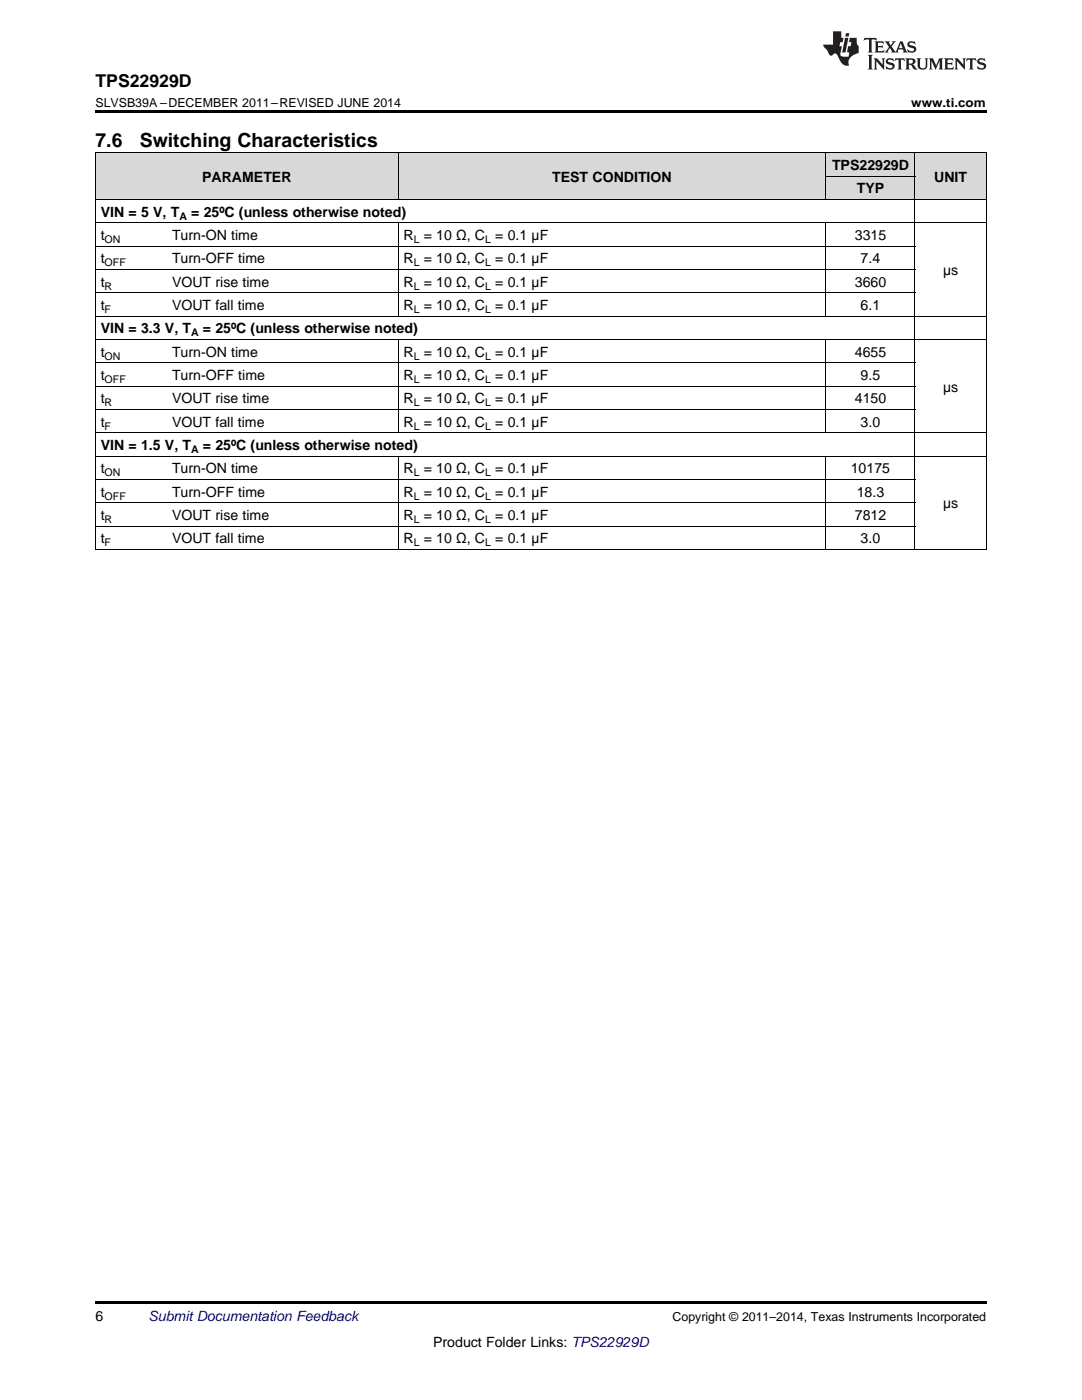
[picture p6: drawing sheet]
<svg xmlns="http://www.w3.org/2000/svg" width="216mm" height="279mm" viewBox="0 0 216 279" stroke-linecap="round" stroke-linejoin="round" font-family="sans-serif">
<g fill="#d8d8d8">
<path d="M19 30.6h14.3v9.3h-14.3z"/>
<path d="M33.3 30.6h46.2v9.3h-46.2z"/>
<path d="M79.5 30.6h85.3v9.3h-85.3z"/>
<path d="M164.8 35.2h17.8v4.7h-17.8z"/>
<path d="M182.6 30.6h14.2v9.3h-14.2z"/>
<path d="M164.8 30.6h17.8v4.6h-17.8z"/>
</g>
<path d="M19 22h177.8v.5h-177.8zM19 109.7h.2zM79.4 109.7h.1zM164.7 109.7h.1zM182.5 109.7h.1zM196.7 109.7h.1zM19 259.7h177.8v.5h-177.8z" fill="#000"/>
<g fill="none" stroke="#000" stroke-width=".2">
<path d="M19 39.8h177.8M19 30.5h177.8M19.1 30.5v79.2M79.4 30.5v9.4M164.8 30.5v9.4M164.8 35.2h17.8M182.5 30.5v79.2M196.8 30.5v79.2M19 58.4h163.6M19 53.8h163.6M19 49.1h163.6M19 44.5h177.8"/>
<path d="M79.4 44.5v18.6M164.8 44.5v18.6M19 77.1h163.6M19 72.4h163.6M19 67.8h177.8M19 63.1h177.8M79.4 67.8v18.6M164.8 67.8v18.6M19 95.7h163.6M19 91h177.8M19 86.4h177.8M19 81.7h163.6"/>
<path d="M79.4 91.1v18.6M164.8 91.1v18.6M19 109.7h177.8M19 105h163.6M19 100.3h163.6"/>
</g>
<g fill="#231f20">
<path d="M172.5 7.6l-.1 .5 .4-.2h.6v.1v2.1l-.2 .4h.9l-.2-.4v-2.1l.1-.1h.5l.5 .2-.2-.5zM174.5 8.3l.2 .3v1.5l-.2 .4h1.8l.2-.6a1.04 1.04 0 0 1-1.3 .2v-.7h.6l.3 .2v-.6l-.3 .2h-.6v-.6l.8-.1 .4 .3-.2-.5zM176.5 8.3l.9 1.1-.9 1.1h.8l-.2-.2 .4-.7 .5 .7-.2 .2h1.5l-.2-.2 .2-.4h.9l.1 .4-.2 .2h1l-.3-.3-.7-1.9h-.5l-.9 2-.8-1 .9-1h-.8l.1 .3-.4 .5-.3-.6 .1-.2zM179.7 8.6l.4 1h-.7zM181.3 8.4a.63 .63 0 0 0-.2 .7 .63 .63 0 0 0 .6 .4l.6 .2 .1 .2a.75 .75 0 0 1-.7 .4 .75 .75 0 0 1-.6-.5l.1 .7 .1-.1a1.11 1.11 0 0 0 1.5-.6 1.13 1.13 0 0 0-1.2-.8l-.1-.4a1.04 1.04 0 0 1 1.2 .2l-.2-.5-.2 .1-.4-.2zM173.2 10.9l.2 .4v2.2l-.2 .4h1l-.3-.4v-2.2l.3-.4zM174.3 11.6l.3 .4v1.5l-.3 .4h.8l-.2-.4v-1.3l1.5 1.7v-1.9l.2-.4h-.7l.2 .4v.9l-1.1-1.3zM177 11.8a.62 .62 0 0 0-.2 .7 .62 .62 0 0 0 .6 .4l.6 .1 .1 .3a.76 .76 0 0 1-.7 .3 .76 .76 0 0 1-.7-.4l.2 .7 .1-.1a1.11 1.11 0 0 0 1.5-.6 1.13 1.13 0 0 0-1.2-.8l-.1-.4a1.04 1.04 0 0 1 1.2 .2l-.2-.6-.2 .1-.5-.1zM178.7 11.6l-.2 .6a.61 .61 0 0 1 .8-.3v1.6l-.2 .4h.9l-.2-.4v-1.6a.63 .63 0 0 1 .7 .3l-.1-.6zM180.6 11.6l.3 .4v1.5l-.3 .4h1l-.2-.2-.1-.8 .6 .2a.76 .76 0 0 0 1.2 .7l-1-1a.58 .58 0 0 0 .6-.5 .58 .58 0 0 0-.5-.6zM181.4 11.9h.1a.45 .45 0 0 1 .5 .1 .45 .45 0 0 1 .1 .5l-.8 .2zM182.9 11.6l.2 .2a2.17 2.17 0 0 0 .3 1.9 .99 .99 0 0 0 1.6-.6v-1.1l.2-.4h-.7l.2 .2a1.92 1.92 0 0 1-.2 1.8 .6 .6 0 0 1-.9-.5v-1.1l.2-.4zM185.4 11.6l.2 .4v1.5l-.2 .4h.7l-.2-.4v-1.4l.8 1.8 .8-1.8v1.4l-.2 .4h.9l-.2-.4v-1.5l.2-.4h-.8l-.6 1.5-.6-1.5zM188.4 11.6l.2 .4v1.5l-.2 .4h1.8l.1-.6a1.04 1.04 0 0 1-1.2 .1v-.6h.5l.4 .2v-.6l-.4 .2h-.5v-.7h.8l.3 .3-.1-.6zM190.5 11.6l.2 .4v1.5l-.2 .4h.7l-.2-.4v-1.3l1.5 1.7v-1.9l.2-.4h-.7l.2 .4v.9l-1.1-1.3zM192.9 11.6l-.1 .6a.61 .61 0 0 1 .7-.3l.1 1.6-.3 .4h1l-.3-.4 .1-1.6a.63 .63 0 0 1 .7 .3l-.1-.6zM195.2 11.8a.62 .62 0 0 0-.2 .7 .62 .62 0 0 0 .6 .4l.6 .1 .1 .3a.76 .76 0 0 1-.7 .3 .76 .76 0 0 1-.6-.4l.1 .7 .1-.1a1.11 1.11 0 0 0 1.6-.6 1.13 1.13 0 0 0-1.3-.8l-.1-.4a1.04 1.04 0 0 1 1.2 .2l-.1-.6-.2 .1-.5-.1z"/>
<path d="M166.2 6.3v2.6h-1.9v.4l.8 .9a.91 .91 0 0 0 1 .8 .56 .56 0 0 1 .5-.3 .56 .56 0 0 1 .5 .3l.4 .8a1.53 1.53 0 0 0 1.9 1.2 1.54 1.54 0 0 1 1-2.1l.9-.3v-1.4a1.52 1.52 0 0 1-.4-1.6h-1.3l-.2 .8h.5l-.2 .8h-.5l-.1 1v.2l.4 .1-.2 .8a1.93 1.93 0 0 1-1.6-.3l.3-1.8h-.5l.2-.8h.4l.2-.8h-.4v-1.3zM168.6 7.6l-.6 2.9h.7l.6-2.9zM168.8 6.6l-.1 .7h.6l.2-.7z"/>
</g>
<g font-size="3.9">
<text x="19" y="29.3">7.6</text>
<text x="27.9" y="29.3">Switching Characteristics</text>
</g>
<text font-size="3.5" x="19" y="17.3">TPS22929D</text>
<g font-size="2.8">
<text x="166" y="33.9">TPS22929D</text>
<text x="40.3" y="36.3">PARAMETER</text>
<text x="110.2" y="36.3">TEST CONDITION</text>
<text x="171" y="38.6">TYP</text>
<text x="186.4" y="36.3">UNIT</text>
<text x="20.1" y="43.3">VIN = 5 V, T</text>
<text x="20.1" y="47.9">t</text>
<text x="34.3" y="47.9">Turn-ON time</text>
<text x="38.2" y="43.3">= 25ºC (unless otherwise noted)</text>
<text x="80.5" y="47.9">R</text>
<text x="84.6" y="47.9">= 10 Ω, C</text>
<text x="98.8" y="47.9">= 0.1 µF</text>
<text x="170.6" y="47.9">3315</text>
<text x="20.1" y="52.6">t</text>
<text x="34.3" y="52.6">Turn-OFF time</text>
<text x="80.5" y="52.6">R</text>
<text x="84.6" y="52.6">= 10 Ω, C</text>
<text x="98.8" y="52.6">= 0.1 µF</text>
<text x="171.7" y="52.6">7.4</text>
<text x="20.1" y="57.2">t</text>
<text x="34.3" y="57.2">VOUT rise time</text>
<text x="80.5" y="57.2">R</text>
<text x="84.6" y="57.2">= 10 Ω, C</text>
<text x="98.8" y="57.2">= 0.1 µF</text>
<text x="170.6" y="57.2">3660</text>
<text x="188.2" y="54.9">µs</text>
<text x="20.1" y="61.9">t</text>
<text x="34.3" y="61.9">VOUT fall time</text>
<text x="80.5" y="61.9">R</text>
<text x="84.6" y="61.9">= 10 Ω, C</text>
<text x="98.8" y="61.9">= 0.1 µF</text>
<text x="171.7" y="61.9">6.1</text>
<text x="20.1" y="66.5">VIN = 3.3 V, T</text>
<text x="20.1" y="71.2">t</text>
<text x="34.3" y="71.2">Turn-ON time</text>
<text x="40.5" y="66.5">= 25ºC (unless otherwise noted)</text>
<text x="80.5" y="71.2">R</text>
<text x="84.6" y="71.2">= 10 Ω, C</text>
<text x="98.8" y="71.2">= 0.1 µF</text>
<text x="170.6" y="71.2">4655</text>
<text x="20.1" y="75.8">t</text>
<text x="34.3" y="75.8">Turn-OFF time</text>
<text x="80.5" y="75.8">R</text>
<text x="84.6" y="75.8">= 10 Ω, C</text>
<text x="98.8" y="75.8">= 0.1 µF</text>
<text x="171.7" y="75.8">9.5</text>
<text x="20.1" y="80.5">t</text>
<text x="34.3" y="80.5">VOUT rise time</text>
<text x="80.5" y="80.5">R</text>
<text x="84.6" y="80.5">= 10 Ω, C</text>
<text x="98.8" y="80.5">= 0.1 µF</text>
<text x="170.6" y="80.5">4150</text>
<text x="188.2" y="78.2">µs</text>
<text x="20.1" y="85.2">t</text>
<text x="20.1" y="89.8">VIN = 1.5 V, T</text>
<text x="34.3" y="85.2">VOUT fall time</text>
<text x="40.5" y="89.8">= 25ºC (unless otherwise noted)</text>
<text x="80.5" y="85.2">R</text>
<text x="84.6" y="85.2">= 10 Ω, C</text>
<text x="98.8" y="85.2">= 0.1 µF</text>
<text x="171.7" y="85.2">3.0</text>
<text x="20.1" y="94.5">t</text>
<text x="34.3" y="94.5">Turn-ON time</text>
<text x="80.5" y="94.5">R</text>
<text x="84.6" y="94.5">= 10 Ω, C</text>
<text x="98.8" y="94.5">= 0.1 µF</text>
<text x="169.8" y="94.5">10175</text>
<text x="20.1" y="99.1">t</text>
<text x="34.3" y="99.1">Turn-OFF time</text>
<text x="80.5" y="99.1">R</text>
<text x="84.6" y="99.1">= 10 Ω, C</text>
<text x="98.8" y="99.1">= 0.1 µF</text>
<text x="171" y="99.1">18.3</text>
<text x="188.2" y="101.5">µs</text>
<text x="20.1" y="103.8">t</text>
<text x="34.3" y="103.8">VOUT rise time</text>
<text x="80.5" y="103.8">R</text>
<text x="84.6" y="103.8">= 10 Ω, C</text>
<text x="98.8" y="103.8">= 0.1 µF</text>
<text x="170.6" y="103.8">7812</text>
<text x="20.1" y="108.4">t</text>
<text x="34.3" y="108.4">VOUT fall time</text>
<text x="80.5" y="108.4">R</text>
<text x="84.6" y="108.4">= 10 Ω, C</text>
<text x="98.8" y="108.4">= 0.1 µF</text>
<text x="171.7" y="108.4">3.0</text>
<text x="19" y="263.6">6</text>
<text x="86.4" y="268.9">Product Folder Links: TPS22929D</text>
</g>
<text font-size="2.8" fill="#0000c8" x="29.6" y="263.6">Submit Documentation Feedback</text>
<g font-size="2.5">
<text x="19" y="21.4">SLVSB39A –DECEMBER 2011–REVISED JUNE 2014</text>
<text x="181.8" y="21.4">www.ti.com</text>
<text x="134.2" y="263.6">Copyright © 2011–2014, Texas Instruments Incorporated</text>
</g>
<g font-size="2.1">
<text x="35.8" y="43.8">A</text>
<text x="20.9" y="48.5">ON</text>
<text x="20.9" y="53.1">OFF</text>
<text x="82.5" y="48.5">L</text>
<text x="82.5" y="53.1">L</text>
<text x="96.8" y="48.5">L</text>
<text x="96.8" y="53.1">L</text>
<text x="20.9" y="57.8">R</text>
<text x="82.5" y="57.8">L</text>
<text x="96.8" y="57.8">L</text>
<text x="20.9" y="62.4">F</text>
<text x="82.5" y="62.4">L</text>
<text x="96.8" y="62.4">L</text>
<text x="20.9" y="71.8">ON</text>
<text x="38.1" y="67.1">A</text>
<text x="82.5" y="71.8">L</text>
<text x="96.8" y="71.8">L</text>
<text x="20.9" y="76.4">OFF</text>
<text x="82.5" y="76.4">L</text>
<text x="96.8" y="76.4">L</text>
<text x="20.9" y="81.1">R</text>
<text x="82.5" y="81.1">L</text>
<text x="96.8" y="81.1">L</text>
<text x="20.9" y="85.7">F</text>
<text x="82.5" y="85.7">L</text>
<text x="96.8" y="85.7">L</text>
<text x="20.9" y="95">ON</text>
<text x="38.1" y="90.4">A</text>
<text x="82.5" y="95">L</text>
<text x="96.8" y="95">L</text>
<text x="20.9" y="99.7">OFF</text>
<text x="82.5" y="99.7">L</text>
<text x="96.8" y="99.7">L</text>
<text x="20.9" y="104.4">R</text>
<text x="82.5" y="104.4">L</text>
<text x="96.8" y="104.4">L</text>
<text x="20.9" y="109">F</text>
<text x="82.5" y="109">L</text>
<text x="96.8" y="109">L</text>
</g>
</svg>
